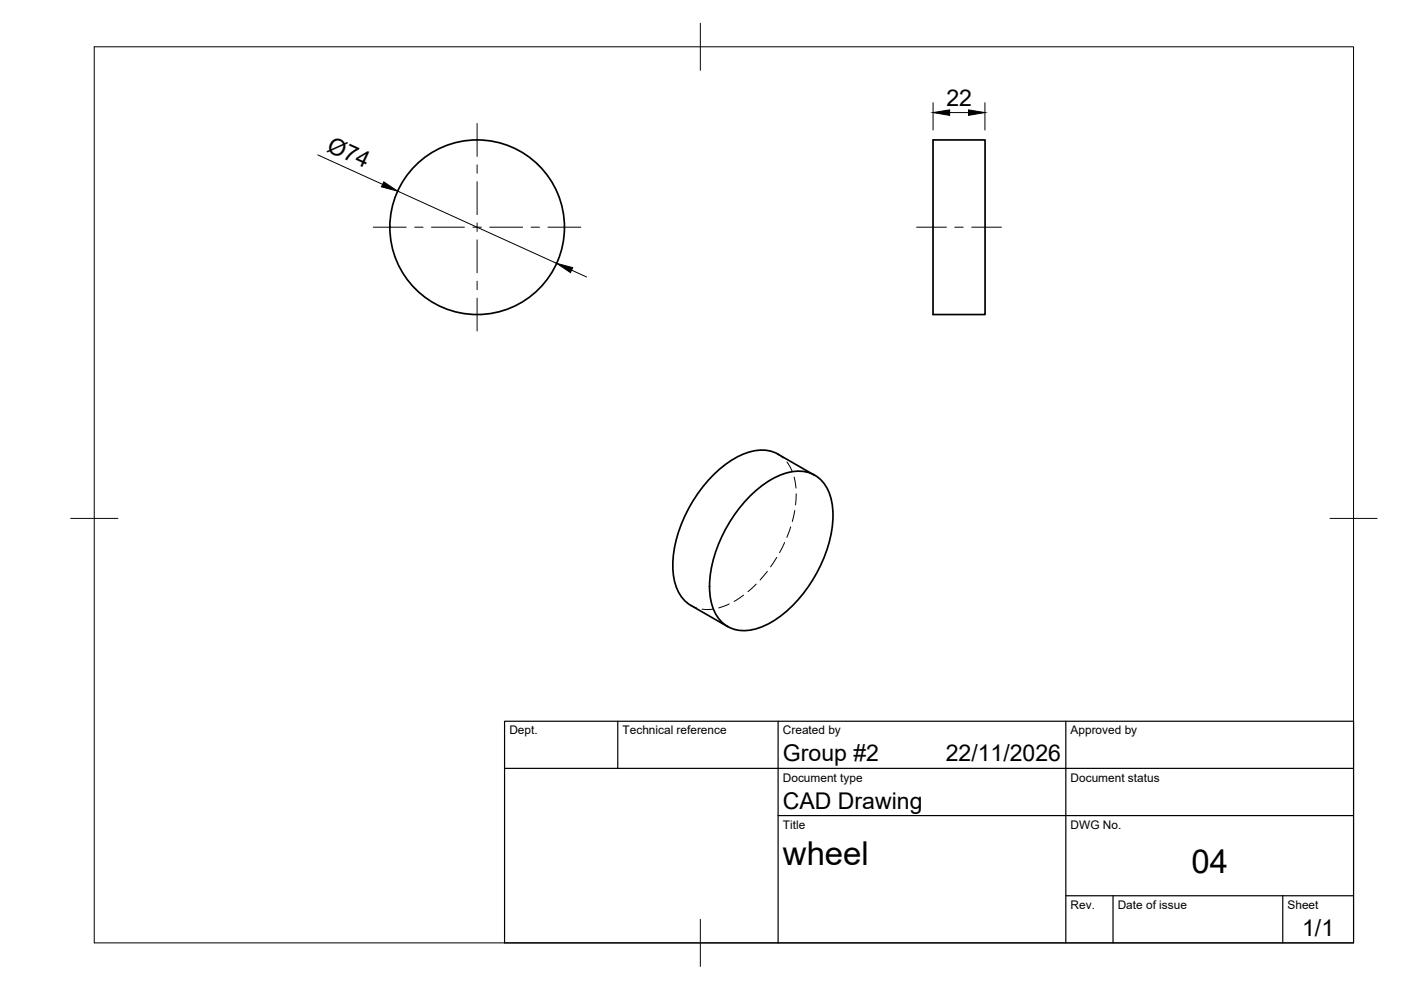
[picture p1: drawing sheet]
<svg xmlns="http://www.w3.org/2000/svg" width="297mm" height="210mm" viewBox="0 0 297 210" stroke-linecap="round" stroke-linejoin="round" font-family="sans-serif">
<!-- layer: Visible -->
<g fill="none" stroke="#000" stroke-width=".36">
<path d="M197.8 29.7h11.1v37h-11.1zM158.4 105.8a16.9 16.9 0 0 1 10.5-5.9 6.8 6.8 0 0 1 7 5 20.2 20.2 0 0 1-1.5 14.1 28.2 28.2 0 0 1-10.9 12.9 9.8 9.8 0 0 1-8.7 1.2 8.1 8.1 0 0 1-4.3-7.2 26.8 26.8 0 0 1 5.7-17.4zM172.7 100.8l-7.7-4.5a9.3 9.3 0 0 0-9.3 .9 28.9 28.9 0 0 0-13.1 22.7 9.3 9.3 0 0 0 3.9 8.5l7.8 4.5"/>
<circle cx="101.2" cy="48.2" r="18.5"/>
</g>
<!-- layer: Hidden -->
<g fill="none" stroke="#000" stroke-width=".21">
<path d="M165 96.3l1 .8M166.8 98l1.2 2M164.7 118.2l-1.3 2M166.3 115l-1 2.2M167.6 111.7l-.8 2.2M168.4 101.1l.4 2.4M168.5 108.2l-.5 2.4M168.8 104.7l-.1 2.4M146.5 128.4l1.2 .5M151.2 129.1l-2.4 .1M154.6 128.1l-2.2 .8M157.6 126.2l-1.9 1.3"/>
<path d="M160.3 123.8l-1.7 1.6M162.7 121.2l-1.5 1.8"/>
</g>
<!-- layer: BORDER -->
<path d="M20 9.9h267v190h-267zM148.5 4.9v10M15 109.9h10M282 109.9h10M148.5 194.9v10" fill="none" stroke="#000" stroke-width=".21"/>
<!-- layer: TITLEBLOCK -->
<path d="M107 152.9h180v47h-180zM131 152.9v10M165 152.9v47M226 152.9v47M107 162.9h180M165 172.9h122M226 189.9h61M236 189.9v10M272 189.9v10" fill="none" stroke="#000" stroke-width=".25"/>
<!-- layer: Smart Centers -->
<g fill="none" stroke="#000" stroke-width=".21">
<path d="M101.2 26.2v7M101.2 34.9v1.8M101.2 38.5v7M79.1 48.2h7M87.9 48.2h1.8M91.5 48.2h7M100.3 48.2h1.7M101.2 47.3v1.8M101.2 50.9v6.9M101.2 59.6v1.8M103.8 48.2h7M112.6 48.2h1.8"/>
<path d="M116.2 48.2h6.9M194.3 48.2h6.4M202.4 48.2h1.8M206 48.2h6.3M101.2 63.2v7"/>
</g>
<!-- layer: FD_Dimensions -->
<path d="M67.4 32.8l13.7 6.3M197.8 21.8v5.8M201.3 23.9h4M208.8 21.8v5.8M84.3 40.5l33.7 15.3M121.2 57.3l3.2 1.4" fill="none" stroke="#000" stroke-width=".21"/>
<path d="M81.4 38.6l2.9 1.9-3.4-.9zM197.8 23.9l3.5-.6v1.2zM205.3 23.3l3.5 .6-3.5 .6zM118 55.8l3.4 .9-.5 1.1z" fill="#000" stroke="#000" stroke-width=".21"/>
<g font-size="7">
<text x="166" y="183.4">wheel</text>
<text x="252.6" y="185.2">04</text>
</g>
<g font-size="4.9">
<text x="200.7" y="22.5">22</text>
<text x="69.1" y="31.9" transform="rotate(25 69.1 31.9)">Ø74</text>
<text x="166" y="161.4">Group #2</text>
<text x="200.5" y="161.4">22/11/2026</text>
<text x="166" y="171.4">CAD Drawing</text>
<text x="276.1" y="198.6">1/1</text>
</g>
<g font-size="2.5">
<text x="108" y="155.7">Dept.</text>
<text x="132" y="155.7">Technical reference</text>
<text x="166" y="155.7">Created by</text>
<text x="227" y="155.7">Approved by</text>
<text x="166" y="165.7">Document type</text>
<text x="227" y="165.7">Document status</text>
<text x="166" y="175.7">Title</text>
<text x="227" y="175.7">DWG No.</text>
<text x="227" y="192.7">Rev.</text>
<text x="237" y="192.7">Date of issue</text>
<text x="273" y="192.7">Sheet</text>
</g>
</svg>
